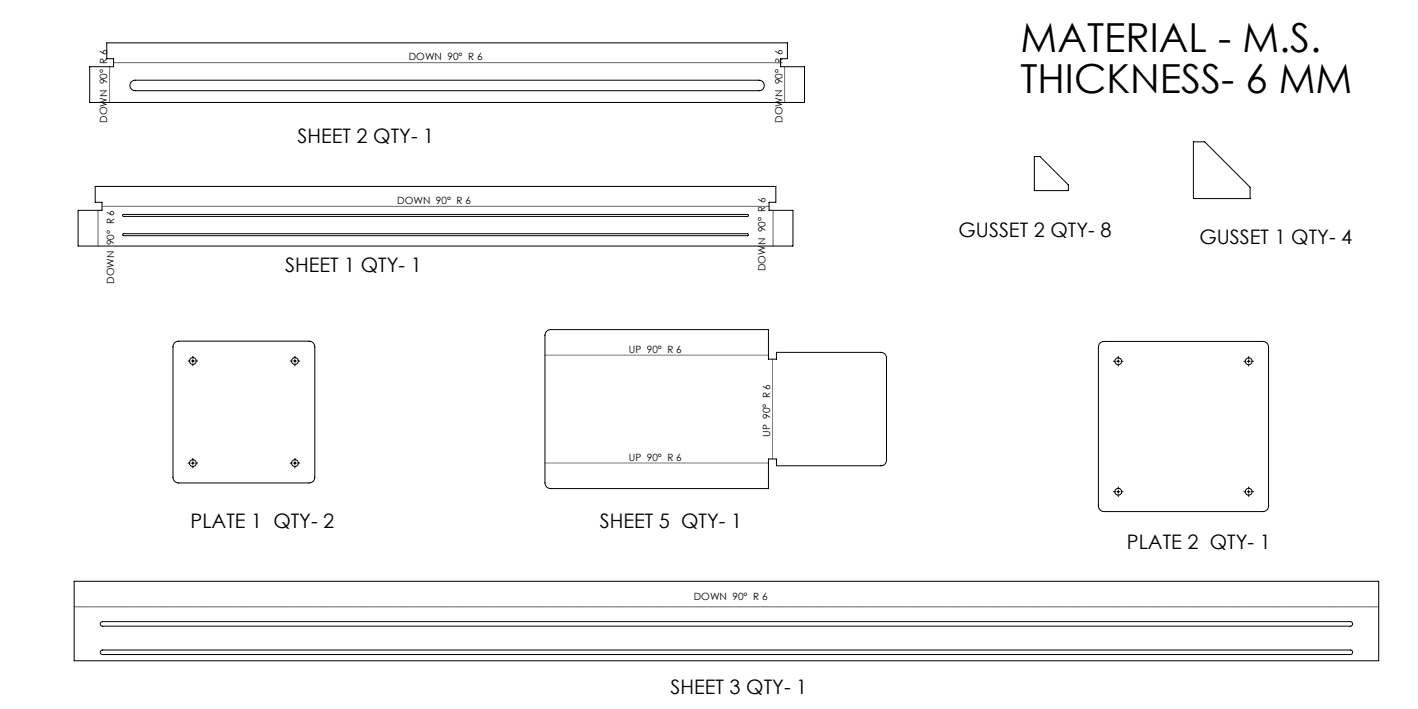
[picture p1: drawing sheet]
<svg xmlns="http://www.w3.org/2000/svg" width="2500mm" height="1250mm" viewBox="0 0 2500 1250" stroke-linecap="round" stroke-linejoin="round" font-family="sans-serif">
<g fill="none" stroke="#000" stroke-width="1.76" stroke-dasharray="15.2 1.3 1.3 1.3">
<path d="M335 636h-3M340 631v-3M345 636h4M515 636h-3M520 631v-3M525 636h4M1967 637h-4M1972 632v-4M1977 637h3M2197 637h-4M2202 632v-4M2207 637h3"/>
<path d="M340 641v4M520 641v4M1972 642v3M2202 642v3M335 816h-3M340 811v-3M345 816h4M515 816h-3M520 811v-3M525 816h4M340 821v4M520 821v4"/>
<path d="M1967 867h-4M1972 862v-4M1972 872v3M1977 867h3M2197 867h-4M2202 862v-4M2202 872v3M2207 867h3"/>
</g>
<g fill="none" stroke="#000" stroke-width="1.76">
<path d="M188 76h1200v28h-12v14h42v63h-1260v-63h42v-14h-12zM232 144l6-3h1100a9 9 0 0 1 10 10 9 9 0 0 1-10 9h-1100a9 9 0 0 1-8-6 9 9 0 0 1 2-10zM2104 250h20l80 80v20h-100zM1824 276h10l50 50v10h-60zM168 329h1200v28h-12v14h42v63h-1260v-63h42v-14h-12zM217 379l1101-1a1.7 1.7 0 0 1 2 2 1.7 1.7 0 0 1-2 2h-1100l-2-2zM217 413l1101-1a1.8 1.8 0 0 1 2 2 1.8 1.8 0 0 1-2 2h-1100l-2-2zM964 584l7-3h384v52h14v-12h184a10 10 0 0 1 10 10v180a10 10 0 0 1-10 10h-184v-12h-14v52h-384a10 10 0 0 1-10-10v-260zM308 604l7-3h230a10 10 0 0 1 10 10v230a10 10 0 0 1-10 10h-230a10 10 0 0 1-10-10v-230zM1939 606l4-3 4-1h280a10 10 0 0 1 10 10v280a10 10 0 0 1-10 10h-280a10 10 0 0 1-10-10v-280zM338 636h5M340 634v5"/>
<path d="M517 636h5M520 634v5M1969 637h5M1972 634v5M2199 637h5M2202 634v5M338 816h5M340 814v5M517 816h5M520 814v5M1969 867h5M1972 864v5"/>
<path d="M2199 867h5M2202 864v5M131 1025h2300v140h-2300zM178 1097l2203-1a4 4 0 0 1 4 4 4 4 0 0 1-4 4h-2200a4 4 0 0 1-4-3 4 4 0 0 1 1-4zM178 1148l3-2h2200a4 4 0 0 1 4 4 4 4 0 0 1-4 4h-2200l-3-2z"/>
<circle cx="340" cy="636" r="6"/>
<circle cx="520" cy="636" r="6"/>
<circle cx="1972" cy="637" r="6"/>
<circle cx="2202" cy="637" r="6"/>
<circle cx="340" cy="816" r="6"/>
<circle cx="520" cy="816" r="6"/>
<circle cx="1972" cy="867" r="6"/>
<circle cx="2202" cy="867" r="6"/>
</g>
<path d="M961 626h394M1362 633v176M961 816h394" fill="none" stroke="#808080" stroke-width="1.76"/>
<path d="M200 111h1176M180 364h1176M131 1070h2300" fill="none" stroke="#808080" stroke-width="1.76" stroke-dasharray="1.3 .6" stroke-dashoffset=".3"/>
<path d="M1383 118v63M193 181v-63M1363 371v63M173 434v-63" fill="none" stroke="#808080" stroke-width="1.76" stroke-dasharray="1.3 .6" stroke-dashoffset=".6"/>
<g font-size="70.6">
<text x="1799" y="92">MATERIAL - M.S.</text>
<text x="1799" y="164">THICKNESS- 6 MM</text>
</g>
<g font-size="35.3">
<text x="524" y="252">SHEET 2 QTY- 1</text>
<text x="1690" y="418">GUSSET 2 QTY- 8</text>
<text x="2115" y="430">GUSSET 1 QTY- 4</text>
<text x="503" y="480">SHEET 1 QTY- 1</text>
<text x="336" y="931">PLATE 1 QTY- 2</text>
<text x="1057" y="931">SHEET 5 QTY- 1</text>
<text x="1987" y="968">PLATE 2 QTY- 1</text>
<text x="1182" y="1223">SHEET 3 QTY- 1</text>
</g>
<g font-size="17.6">
<text x="721" y="107">DOWN 90° R 6</text>
<text x="189" y="217" transform="rotate(-90 189 217)">DOWN 90° R 6</text>
<text x="1379" y="217" transform="rotate(-90 1379 217)">DOWN 90° R 6</text>
<text x="700" y="360">DOWN 90° R 6</text>
<text x="1350" y="478" transform="rotate(-90 1350 478)">DOWN 90° R 6</text>
<text x="202" y="500" transform="rotate(-90 202 500)">DOWN 90° R 6</text>
<text x="1109" y="623">UP 90° R 6</text>
<text x="1358" y="770" transform="rotate(-90 1358 770)">UP 90° R 6</text>
<text x="1109" y="812">UP 90° R 6</text>
<text x="1223" y="1058">DOWN 90° R 6</text>
</g>
</svg>
